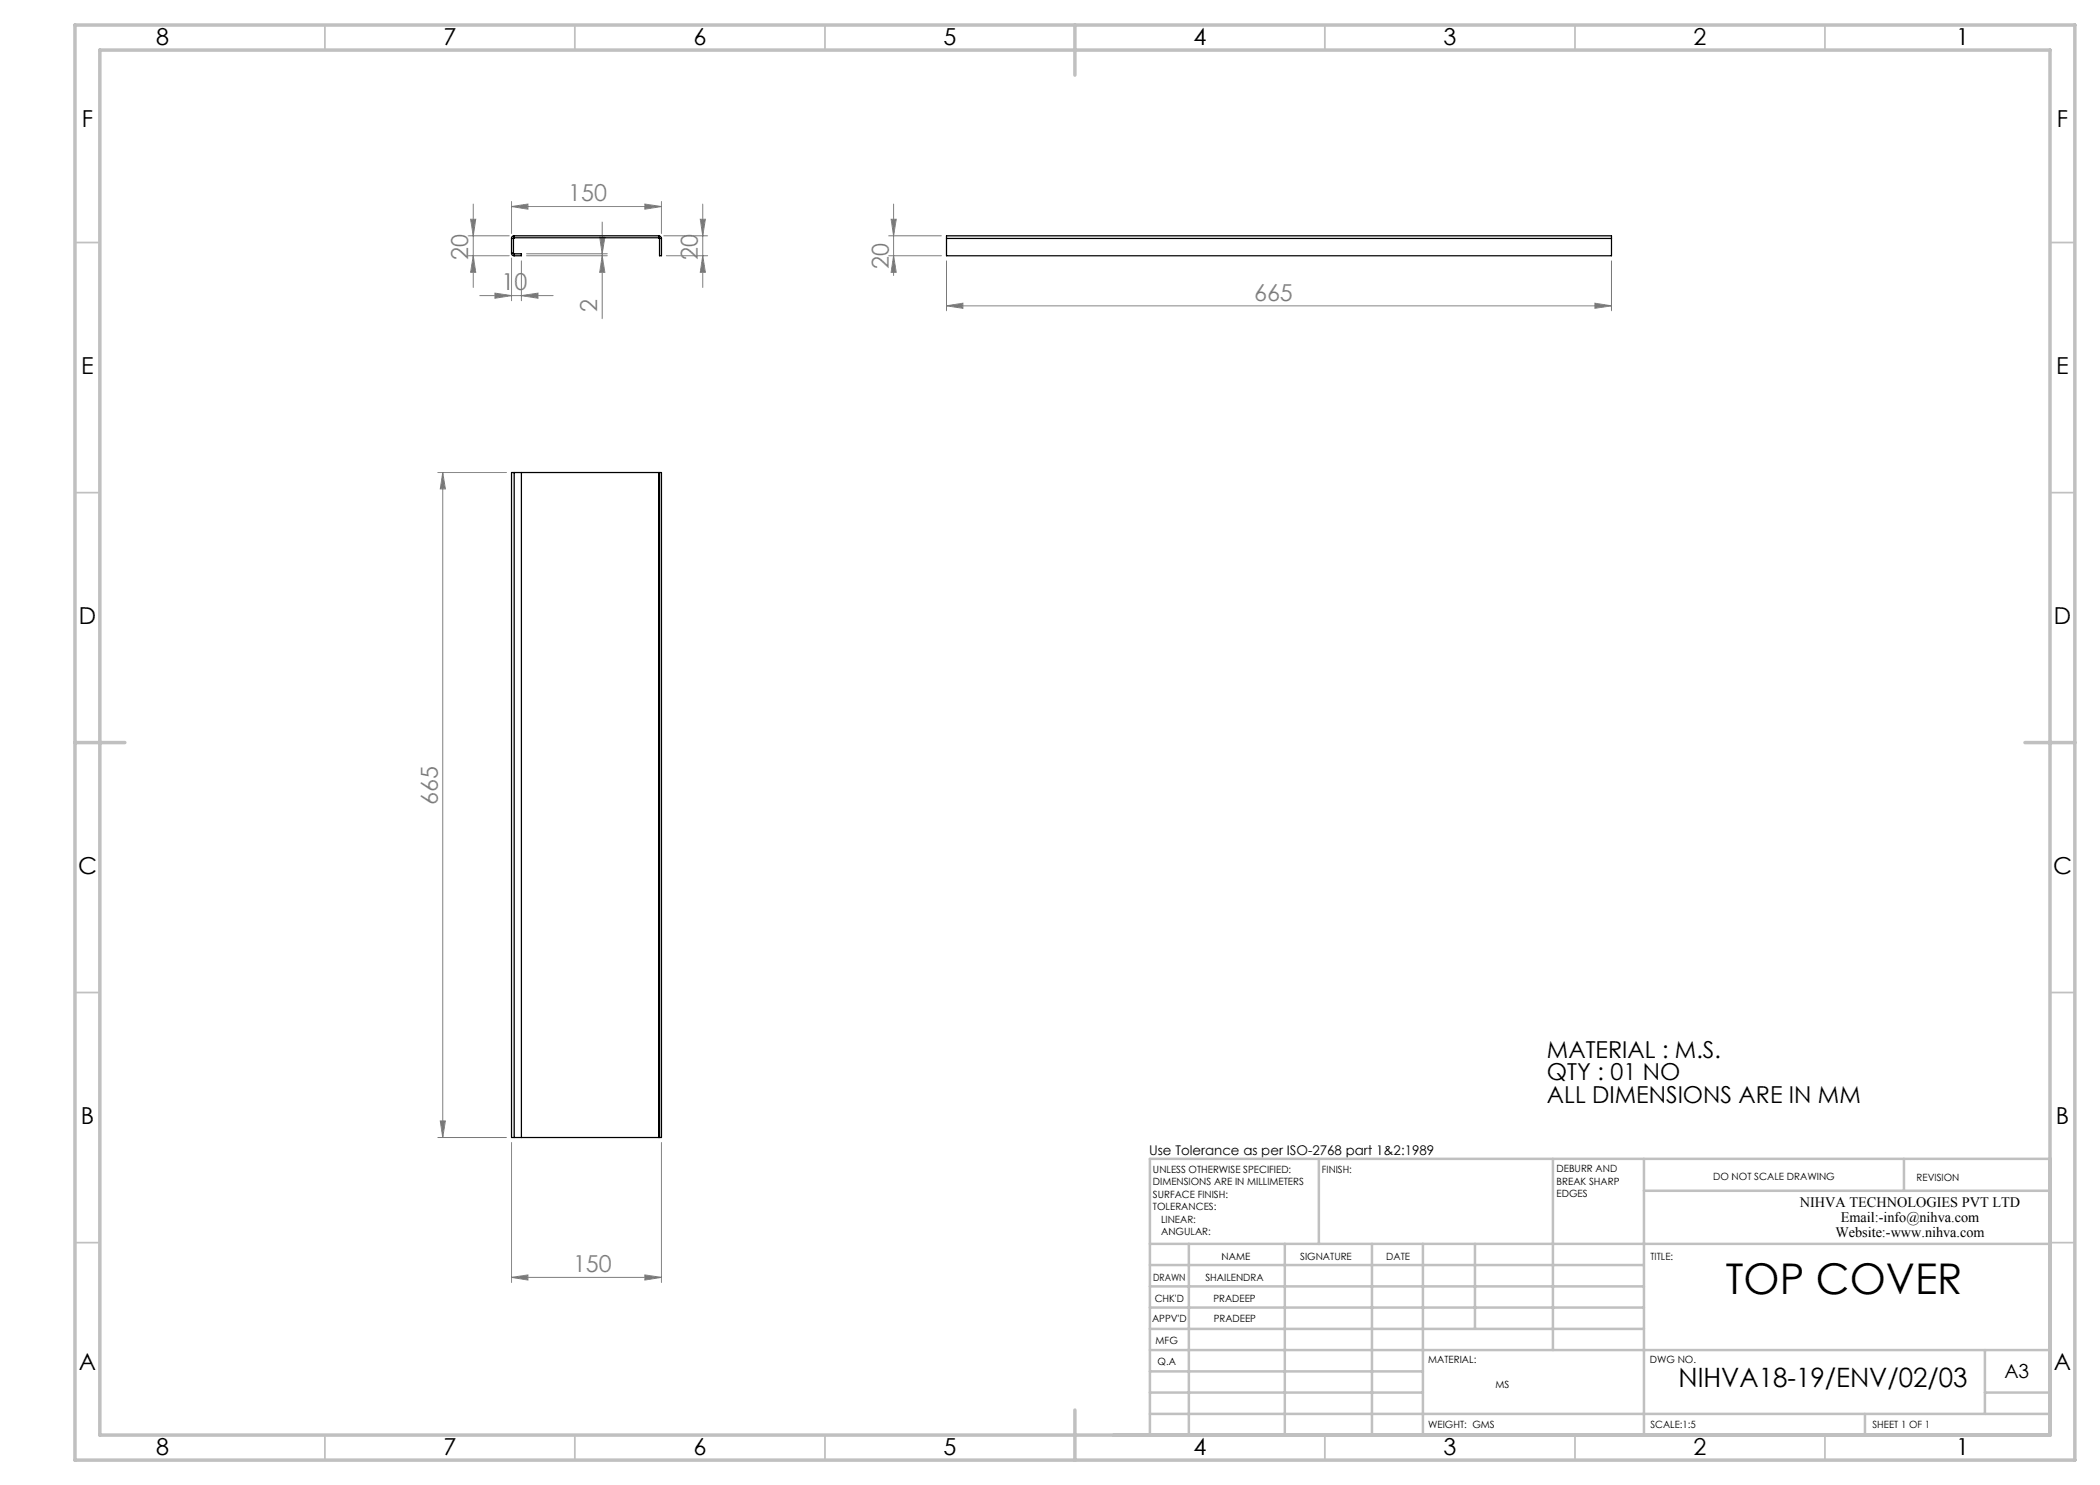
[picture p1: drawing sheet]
<svg xmlns="http://www.w3.org/2000/svg" width="420mm" height="297mm" viewBox="0 0 420 297" stroke-linecap="round" stroke-linejoin="round" font-family="sans-serif">
<g fill="none" stroke="#808080" stroke-width=".2">
<path d="M93.6 47.2h8.2M93.6 51.1h8.2M94.1 43.8h1l-.4 3.4zM94.7 51.1l.4 3.4h-1zM94.7 40.8v16.7M96 59.1h14.6M99 58.6l3.3 .5-3.3 .6zM102.3 41.3l3.3-.5v1zM102.3 40.3v6.4M102.3 51.6v8.5M102.3 41.3h30M104.3 59.1l3.3-.5v1.1z"/>
<path d="M104.3 52.2v7.9M105.3 51.1h16.2M105.3 50.8h16.2M119.9 47.4h1.1l-.6 3.4zM120.4 51.1l.6 3.4h-1.1zM120.4 44.4v19.3M129 40.8l3.3 .5-3.3 .5zM132.3 40.3v6.4M132.8 47.2h8.7M133.3 51.1h8.2M140.1 43.8h1l-.6 3.4zM140.5 51.1l.6 3.4h-1z"/>
<path d="M140.5 40.8v16.7M177.7 47.2h10.6M177.7 51.1h10.6M178.2 43.8h1l-.5 3.4zM178.7 51.1l.5 3.4h-1zM178.7 40.8v14.3M189.3 52.2v10M322.3 52.2v10M189.3 61.2l3.3-.6v1.1zM189.3 61.2h133M319 60.6l3.3 .6-3.3 .5zM87.6 94.5h13.7"/>
<path d="M88.5 94.5l.6 3.3h-1zM88.5 94.5v133M87.6 227.5h13.7M88.1 224.2h1l-.6 3.3zM102.3 228.5v28M132.3 228.5v28M102.3 255.5l3.3-.5v1zM102.3 255.5h30M129 255l3.3 .5-3.3 .5z"/>
</g>
<g fill="none" stroke="#c0c0c0" stroke-width=".35">
<path d="M65 5v5M115 5v5M165 5v5M265 5v5M315 5v5M365 5v5M15 48.5h5M410 48.5h5M15 98.5h5M410 98.5h5M15 198.5h5M410 198.5h5"/>
<path d="M15 248.5h5M410 248.5h5M65 287v5M115 287v5M165 287v5M265 287v5M315 287v5M365 287v5"/>
</g>
<g fill="none" stroke="#c0c0c0" stroke-width=".5">
<path d="M263.8 231.8v17M310.6 231.8v38.2M328.8 231.8v55.2M328.8 238.2h81.2M380.8 231.8v6.4M410 231.8h-180v55.2M230 248.8h180M230 257.3h98.8M230 253h98.8M237.8 248.8v38.2M257 248.8v38.2M274.4 248.8v38.2"/>
<path d="M284.6 248.8v38.2M295 248.8v17M230 265.8h98.8M230 261.5h98.8M230 278.5h54.6M230 274.3h54.6M230 270h180M397 278.5h13M397 270v12.8M230 282.8h180M373 282.8v4.2"/>
</g>
<path d="M15 5h400v287h-400zM20 10h390v277h-390zM215 5v10M15 148.5h10M405 148.5h10M215 282v10" fill="none" stroke="#c0c0c0" stroke-width=".7"/>
<g fill="#808080">
<path d="M102.3 41.3l3.3-.5v1zM129 40.8l3.3 .5-3.3 .5zM99 58.6l3.3 .5-3.3 .6zM104.3 59.1l3.3-.5v1.1zM102.3 255.5l3.3-.5v1zM129 255l3.3 .5-3.3 .5z"/>
<path d="M178.2 43.8h1l-.5 3.4zM178.7 51.1l.5 3.4h-1z"/>
<path d="M94.1 43.8h1l-.4 3.4zM94.7 51.1l.4 3.4h-1zM140.1 43.8h1l-.6 3.4zM140.5 51.1l.6 3.4h-1zM119.9 47.4h1.1l-.6 3.4zM120.4 51.1l.6 3.4h-1.1zM88.5 94.5l.6 3.3h-1zM88.1 224.2h1l-.6 3.3z"/>
<path d="M189.3 61.2l3.3-.6v1.1zM319 60.6l3.3 .6-3.3 .5z"/>
</g>
<g fill="none" stroke="#000" stroke-width=".25">
<path d="M102.3 50.6a.49 .49 0 0 0 .5 .5M102.3 50.6h.4M102.3 47.7h.4M102.3 47.7v2.9M102.7 50.6l.1 .2M102.7 47.7v2.9M102.8 47.2a.49 .49 0 0 0-.5 .5M102.8 47.6l-.1 .1M102.8 47.2v.4M102.8 50.8v.3M102.8 47.6h28.9M102.8 47.2h28.9"/>
<path d="M102.8 50.8h1.5v.3h-1.5M131.7 47.6l.2 .1M131.7 47.2a.54 .54 0 0 1 .6 .5M131.7 47.2v.4M131.9 47.7h.4M131.9 47.7v3.4h.4v-3.4M189.3 47.7v-.5h133v.5M189.3 47.7h133M189.3 47.7v3.4h133v-3.4M102.8 94.5h-.5v133h.5M102.8 94.5v133M102.8 94.5h28.9"/>
<path d="M104.3 94.5v133M131.7 94.5h.2M131.7 94.5v133M131.9 94.5v133M131.9 94.5h.4v133h-.4M102.8 227.5h28.9M131.7 227.5h.2"/>
</g>
<text font-size="8.5" x="345.2" y="258.8">TOP COVER</text>
<text font-size="5.3" x="335.7" y="277.4">NIHVA18-19/ENV/02/03</text>
<g font-size="4.7">
<text x="31.2" y="9">8</text>
<text x="88.7" y="9">7</text>
<text x="138.7" y="9">6</text>
<text x="188.7" y="9">5</text>
<text x="238.7" y="9">4</text>
<text x="288.7" y="9">3</text>
<text x="338.7" y="9">2</text>
<text x="391.2" y="9">1</text>
<text x="16.4" y="25.5">F</text>
<text x="411.4" y="25.5">F</text>
<text x="16.3" y="74.7">E</text>
<text x="411.3" y="74.8">E</text>
<text x="15.8" y="124.7">D</text>
<text x="410.8" y="124.7">D</text>
<text x="15.6" y="174.7">C</text>
<text x="410.6" y="174.8">C</text>
<text x="309.4" y="211.6">MATERIAL : M.S.</text>
<text x="309.4" y="216.1">QTY : 01 NO</text>
<text x="309.4" y="220.6">ALL DIMENSIONS ARE IN MM</text>
<text x="16.2" y="224.8">B</text>
<text x="411.2" y="224.7">B</text>
<text x="15.8" y="274">A</text>
<text x="410.8" y="274">A</text>
<text x="31.2" y="291">8</text>
<text x="88.7" y="291">7</text>
<text x="138.7" y="291">6</text>
<text x="188.7" y="291">5</text>
<text x="238.7" y="291">4</text>
<text x="288.7" y="291">3</text>
<text x="338.7" y="291">2</text>
<text x="391.2" y="291">1</text>
</g>
<g font-size="4.7" fill="#808080">
<text x="113.6" y="40.3">150</text>
<text x="93.6" y="52.1" transform="rotate(-90 93.6 52.1)">20</text>
<text x="139.6" y="52.1" transform="rotate(-90 139.6 52.1)">20</text>
<text x="177.7" y="53.8" transform="rotate(-90 177.7 53.8)">20</text>
<text x="100.3" y="58.1">10</text>
<text x="119.5" y="62.4" transform="rotate(-90 119.5 62.4)">2</text>
<text x="250.8" y="60.1">665</text>
<text x="87.6" y="160.9" transform="rotate(-90 87.6 160.9)">665</text>
<text x="114.6" y="254.5">150</text>
</g>
<text font-size="3.9" x="400.9" y="275.5">A3</text>
<g font-size="2.9">
<text x="360" y="241.3">NIHVA TECHNOLOGIES PVT LTD</text>
<text x="368.2" y="244.3">Email:-info@nihva.com</text>
<text x="367.1" y="247.3">Website:-www.nihva.com</text>
</g>
<text font-size="2.7" x="229.8" y="231.1">Use Tolerance as per ISO-2768 part 1&amp;2:1989</text>
<g font-size="2">
<text x="230.6" y="234.6">UNLESS OTHERWISE SPECIFIED:</text>
<text x="230.6" y="237.1">DIMENSIONS ARE IN MILLIMETERS</text>
<text x="230.6" y="239.6">SURFACE FINISH:</text>
<text x="264.4" y="234.6">FINISH:</text>
<text x="311.3" y="234.5">DEBURR AND</text>
<text x="311.3" y="237">BREAK SHARP</text>
<text x="311.3" y="239.5">EDGES</text>
<text x="342.6" y="236">DO NOT SCALE DRAWING</text>
<text x="383.3" y="236.2">REVISION</text>
<text x="230.6" y="242.1">TOLERANCES:</text>
<text x="232.2" y="244.6">LINEAR:</text>
<text x="232.2" y="247.1">ANGULAR:</text>
<text x="244.3" y="252">NAME</text>
<text x="260" y="251.9">SIGNATURE</text>
<text x="277.2" y="251.9">DATE</text>
<text x="330.1" y="251.9">TITLE:</text>
<text x="230.6" y="256.1">DRAWN</text>
<text x="241.1" y="256.1">SHAILENDRA</text>
<text x="230.9" y="260.3">CHK'D</text>
<text x="242.7" y="260.3">PRADEEP</text>
<text x="230.4" y="264.4">APPV'D</text>
<text x="231.1" y="268.8">MFG</text>
<text x="242.7" y="264.4">PRADEEP</text>
<text x="231.5" y="273">Q.A</text>
<text x="285.6" y="272.5">MATERIAL:</text>
<text x="330" y="272.5">DWG NO.</text>
<text x="299.1" y="277.7">MS</text>
<text x="285.6" y="285.5">WEIGHT: GMS</text>
<text x="330.1" y="285.6">SCALE:1:5</text>
<text x="374.5" y="285.6">SHEET 1 OF 1</text>
</g>
</svg>
